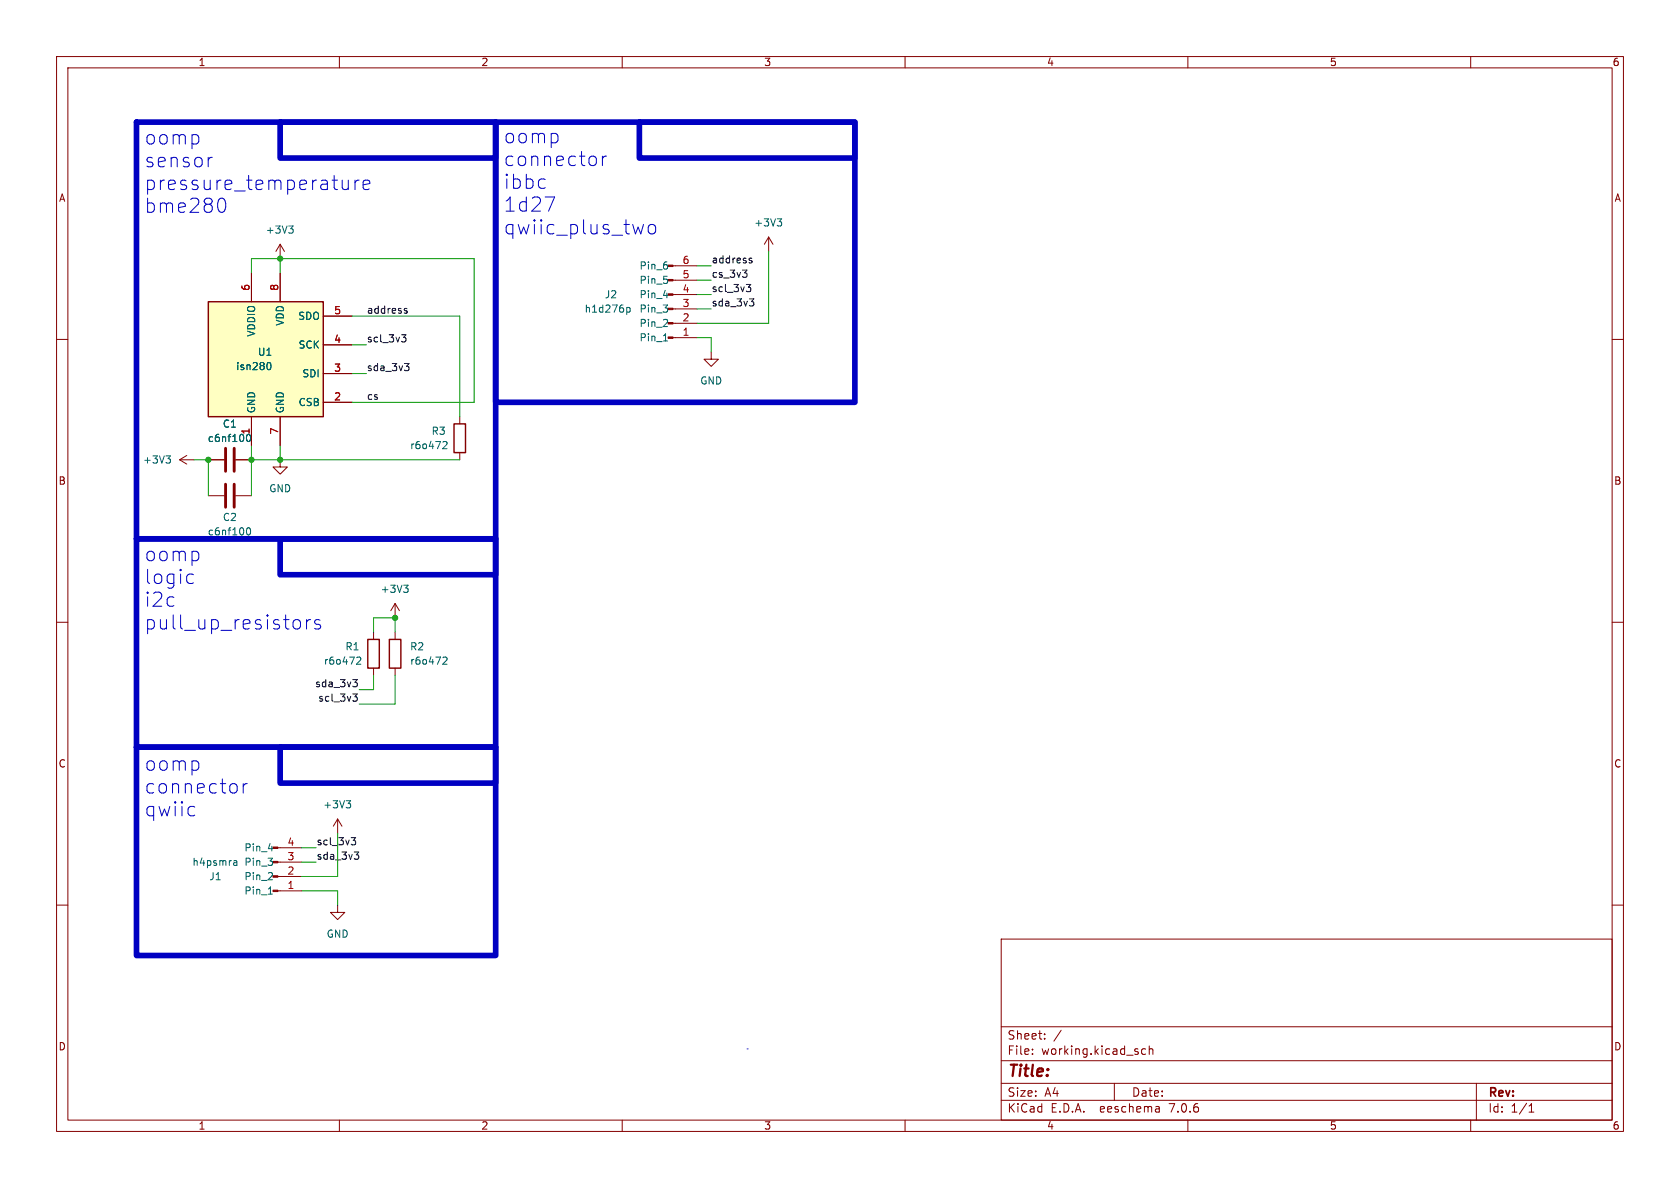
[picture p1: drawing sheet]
<svg xmlns="http://www.w3.org/2000/svg" width="297mm" height="210mm" viewBox="0 0 297 210" stroke-linecap="round" stroke-linejoin="round" font-family="sans-serif">
<g fill="none" stroke="#840000" stroke-width=".18">
<path d="M10 10h277v190h-277zM12 12h273v186h-273zM60 10v2M110 10v2M160 10v2M210 10v2M260 10v2M10 60h2M44.4 48.3v5M49.5 43.2l-.7 1.3M49.5 43.2v2.5M49.5 48.3v5"/>
<path d="M49.5 43.2l.8 1.3M57.1 55.9h5.1M119 47h4.2M119 49.5h4.2M119 52.1h4.2M119 54.6h4.2M119 57.2h4.2M119 59.7h4.2M135.9 41.9l-.8 1.3M135.9 41.9v2.6M135.9 41.9l.8 1.3M285 60h2"/>
<path d="M44.4 73.7v5M49.5 73.7v5M57.1 71.1h5.1M57.1 66h5.1M57.1 61h5.1M81.3 73.7v1.2M125.7 62.2v1.3h1.3l-1.3 1.3-1.2-1.3h1.2M31.7 81.3l1.3 .7M31.7 81.3h2.6M33 80.5l-1.3 .8M36.8 87.6h2.8M36.8 81.3h2.8"/>
<path d="M41.7 87.6h2.7M41.7 81.3h2.7M49.5 81.3v1.3h1.3l-1.3 1.2-1.2-1.2h1.2M81.3 80v1.3M10 110h2M66 111.8v1.2M66 118.1v1.3M69.8 106.7v2.5M69.8 111.8v1.2M69.8 118.1v1.3M69.8 106.7l-.7 1.3M69.8 106.7l.8 1.3"/>
<path d="M285 110h2M10 160h2M49.1 149.9h4.2M49.1 152.4h4.2M49.1 154.9h4.2M49.1 157.5h4.2M59.7 144.8l-.8 1.3M59.7 144.8v2.5M59.7 144.8l.8 1.3M285 160h2M59.7 160v1.3h1.3l-1.3 1.3-1.3-1.3h1.3M177 166h108v32h-108z"/>
<path d="M60 198v2M110 198v2M160 198v2M177 194.5h108M177 191.5h108M177 187.5h108M177 181.5h108M182.5 186.3v.1M182.5 185.5v.1M184.7 183.6v.1M184.7 182.8v.1M187.6 182.1l-1.3 2"/>
<path d="M197 191.5v3M202.5 185.5l-.4-.1-.3 .3v.4l.2 .2h.5M203.2 185.5l.2-.1 .3 .1 .1 .9M203.2 184.9v1.5M204.9 195.7l.1 .9M205 196.5l-.2 .1M205 196h-.2M210 198v2M260 198v2M261 191.5v6.5M270.3 196.6h.9M270.3 195.5l.4-.4v1.5"/>
</g>
<path d="M39.9 79.2v4.1M41.4 79.2v4.1M39.9 85.6v4.1M41.4 85.6v4.1" fill="none" stroke="#840000" stroke-width=".51"/>
<g fill="none" stroke="#006464" stroke-width=".18">
<path d="M51 39.9h.8l-.4 .5M137.4 38.7h.8l-.4 .5M137.9 39.2l.3 .2v.3l-.3 .2M51.6 40.4l.2 .3v.3l-.2 .2M110.8 54.3v1.3M110.8 54.4l.4-.1 .2 .3-.1 .5h-.5M117.2 57.7h.8M117.3 52.2h.8M118 56.6v.4M43.6 77.3v.5l.3 .2 .3-.1 .1-.6M47.4 64.1h.1a.68 .68 0 0 1 .4 .6 .68 .68 0 0 1-.4 .6h-.1M78.4 78.1l.4-.1 .2 .4-.8 .9h.8"/>
<path d="M117.3 60.3h.7M29.3 80.6h.8l-.4 .5M29.9 81.1l.2 .2v.3l-.2 .3M43.8 93.4l.1-.1a.68 .68 0 0 1 .4 .6 .68 .68 0 0 1-.4 .7 .84 .84 0 0 1-.1-1.2zM63.1 116.2l.5-.1 .2 .4-.8 .9h.8M72.1 104.2v.3l-.2 .2M78.4 116.2l.4-.1 .2 .4-.8 .9h.8M41.3 152.2h.5l.1 .8M41.3 152.9h.6M41.9 152.4l-.6 .2M47.4 155.5h.8M47.4 158.1h.8"/>
<path d="M47.4 150h.8M48.1 154.4v.4M61.2 141.5h.8l-.4 .5M61.7 142l.3 .3v.3l-.3 .2"/>
</g>
<path d="M36.8 53.3h20.3v20.4h-20.3zM80.3 74.9h2v5.1h-2zM65 113h2.1v5.1h-2.1zM68.8 113h2.1v5.1h-2.1z" fill="none" stroke="#840000" stroke-width=".25"/>
<path d="M36.8 53.3h20.3v20.4h-20.3z" fill="#ffffc2" stroke="#ffffc2" stroke-width=".18"/>
<g fill="#840000" stroke="#840000" stroke-width=".18">
<path d="M118.1 46.9h.9v.2h-.9z"/>
<path d="M118.1 49.4h.9v.3h-.9z"/>
<path d="M118.1 51.9h.9v.3h-.9z"/>
<path d="M118.1 54.5h.9v.2h-.9z"/>
<path d="M118.1 57h.9v.3h-.9z"/>
<path d="M118.1 59.6h.9v.2h-.9z"/>
<path d="M48.3 149.7h.8v.3h-.8z"/>
<path d="M48.3 152.3h.8v.2h-.8z"/>
<path d="M48.3 154.8h.8v.3h-.8z"/>
<path d="M48.3 157.4h.8v.2h-.8z"/>
</g>
<g fill="none" stroke="#0f0f0f" stroke-width=".18">
<path d="M71 59.2h.8l-.5 .5 .4 .1 .1 .4-.3 .2h-.3M71.5 54.9l.5 .2-.1 .2-.3 .1M71.5 54.6h.4M131.3 47.7h.8l-.5 .5M131.8 48.2l.3 .3v.3l-.3 .2M131.9 50.3h.8l-.4 .5 .4 .1v.4l-.2 .3h-.4M132.5 52.8h.8l-.5 .5 .4 .1 .1 .5-.3 .2h-.3M132.5 46l.5 .2-.1 .2-.4 .1M132.5 45.7h.4M71.5 64.3h.8l-.4 .4 .3 .2 .1 .4-.2 .2h-.4M62.4 120.1h.8l-.5 .5 .4 .1 .1 .5-.3 .2h-.3M62.4 122.7h.8l-.5 .5 .4 .1 .1 .4-.3 .2h-.3"/>
<path d="M62.1 148.1h.8l-.4 .5 .3 .1 .1 .4-.3 .2h-.3M62.6 150.6h.8l-.4 .5 .4 .1v.4l-.2 .3h-.4"/>
</g>
<path d="M83.4 23.3a.95 .95 0 0 1 1.5 .6 3.1 3.1 0 0 1-.4 3.1l-.4 .2h-.4l-.3-.2M147.8 23.2a1.09 1.09 0 0 1 .6 1.7l-2.3 2.3h2.5M83.2 98.3l.3-.1h.8l.6 .3 .2 .4v1.2l-.4 .5-.4 .2h-.8l-.3-.2" fill="none" stroke="#fff" stroke-width=".8"/>
<g fill="none" stroke="#0000c2" stroke-width=".18">
<path d="M37.5 27.8l-.5 .1M39.8 35.5a1.47 1.47 0 0 1-.5 2l-.5-.1M61.6 31.8v1.7M61.6 33.3a.68 .68 0 0 1-1 .1M62.8 31.8v1.7M63.5 31.8a.64 .64 0 0 0-.7 .5M64.2 32.7l1.2-.3-.1-.4-.8-.2-.3 .4v1l.1 .2 .2 .1 .8-.1M96.4 34.8h1.6l-1 2.5M105.3 27.8l.1 .3v.7l-.1 .2M106.5 27.6v1.7M107.2 27.6a.64 .64 0 0 0-.7 .5M113.8 39.7l-.5 1.6"/>
<path d="M114.7 39.9a.68 .68 0 0 1 .7-.2 .68 .68 0 0 1 .5 .5v.7a.68 .68 0 0 1-.6 .5 .68 .68 0 0 1-.7-.5v-.7zM33.5 101.5l.7 .1M34.2 103l-.7 .1M52.6 109.5l.5 .5v.7l-.5 .5M54.2 109.5v1.7M54.9 109.5a.64 .64 0 0 0-.7 .5M56.6 109.6l-.6-.1-.4 .4 .1 .3 .9 .3 .1 .2-.1 .4-.3 .1-.7-.1M41.8 138.8l.1 .2v.7l-.1 .3M43 138.5v1.7M43.7 138.5a.64 .64 0 0 0-.7 .5M34.2 142.5l.2 .2M34.4 144.1l-.2 .1"/>
<path d="M132.1 185.4h.1"/>
</g>
<path d="M24.1 21.6h63.5v73.7h-63.5zM49.5 21.6h38.1v6.3h-38.1zM87.6 21.6h63.5v49.5h-63.5zM113 21.6h38.1v6.3h-38.1zM24.1 95.3h63.5v36.8h-63.5zM49.5 95.3h38.1v6.3h-38.1zM24.1 132.1h63.5v36.8h-63.5zM49.5 132.1h38.1v6.3h-38.1z" fill="none" stroke="#0000c2" stroke-width="1"/>
<g fill="none" stroke="#009600" stroke-width=".18">
<path d="M44.4 48.3v-2.6h39.4v25.4h-21.6M49.5 45.7v2.6M62.2 55.9h19.1v17.8M123.2 49.5h2.5M123.2 59.7h2.5v2.5M123.2 52.1h2.5M123.2 54.6h2.5M123.2 47h2.5M135.9 44.5v12.7h-12.7M44.4 78.7v8.9M49.5 78.7v2.6M62.2 61h2.6"/>
<path d="M62.2 66h2.6M34.3 81.3h2.5v6.3M44.4 81.3h36.9M66 111.8v-2.6h3.8v2.6M66 119.4v2.5h-2.5M69.8 119.4v5.1h-6.3M53.3 157.5h6.4v2.5M53.3 152.4h2.6M53.3 149.9h2.6M59.7 147.3v7.6h-6.4"/>
</g>
<g fill="#009600" stroke="#009600" stroke-width=".18">
<circle cx="49.5" cy="81.3" r=".46"/>
<circle cx="44.4" cy="81.3" r=".46"/>
<circle cx="36.8" cy="81.3" r=".46"/>
<circle cx="69.8" cy="109.2" r=".46"/>
<circle cx="49.5" cy="45.7" r=".46"/>
</g>
<g font-size="5.6" fill="#fff">
<text x="61" y="27.7">bme280</text>
<text x="122.2" y="27.7">ibbc_q_2</text>
<text x="53.9" y="101.4">i2c_pullup</text>
<text x="69.7" y="138.2">qwiic</text>
</g>
<g font-size="3.5" fill="#0000c2">
<text x="25.4" y="25.8">oomp</text>
<text x="25.4" y="29.8">sensor</text>
<text x="88.9" y="25.6">oomp</text>
<text x="88.9" y="29.6">connector</text>
<text x="25.4" y="33.8">pressure_temperature</text>
<text x="88.9" y="33.6">ibbc</text>
<text x="25.4" y="37.9">bme280</text>
<text x="88.9" y="37.6">1d27</text>
<text x="88.9" y="41.7">qwiic_plus_two</text>
<text x="25.4" y="99.4">oomp</text>
<text x="25.4" y="103.5">logic</text>
<text x="25.4" y="107.5">i2c</text>
<text x="25.4" y="111.5">pull_up_resistors</text>
<text x="25.4" y="136.5">oomp</text>
<text x="25.4" y="140.5">connector</text>
<text x="25.4" y="144.5">qwiic</text>
</g>
<text font-size="2.8" fill="#840000" x="178" y="190.9">Title:</text>
<g font-size="2.1" fill="#840000">
<text x="178" y="184">Sheet:</text>
<text x="178" y="186.7">File:</text>
<text x="184.1" y="186.7">working.kicad_sch</text>
<text x="178" y="196.9">KiCad</text>
<text x="178" y="194.1">Size:</text>
<text x="184.7" y="194.1">A4</text>
<text x="185.7" y="196.9">E.D.A.</text>
<text x="194.6" y="196.9">eeschema</text>
<text x="200" y="194.1">Date:</text>
<text x="207" y="196.9">7.0.6</text>
<text x="263" y="194.3">Rev:</text>
<text x="263" y="196.9">Id:</text>
<text x="267.1" y="196.9">1/1</text>
</g>
<g font-size="1.8" fill="#840000">
<text x="35" y="11.9">1</text>
<text x="85" y="11.9">2</text>
<text x="135" y="11.9">3</text>
<text x="185" y="11.9">4</text>
<text x="235" y="11.9">5</text>
<text x="285" y="11.9">6</text>
<text x="10.3" y="35.9">A</text>
<text x="285.3" y="35.9">A</text>
<text x="10.3" y="85.9">B</text>
<text x="285.3" y="85.9">B</text>
<text x="10.3" y="135.9">C</text>
<text x="285.3" y="135.9">C</text>
<text x="10.3" y="185.9">D</text>
<text x="285.3" y="185.9">D</text>
<text x="35" y="199.9">1</text>
<text x="85" y="199.9">2</text>
<text x="135" y="199.9">3</text>
<text x="185" y="199.9">4</text>
<text x="235" y="199.9">5</text>
<text x="285" y="199.9">6</text>
</g>
<g font-size="1.8" fill="#fff">
<text x="52.1" y="27.7" transform="rotate(-90 52.1 27.7)">name</text>
<text x="115.6" y="27.7" transform="rotate(-90 115.6 27.7)">name</text>
<text x="52.1" y="101.4" transform="rotate(-90 52.1 101.4)">name</text>
<text x="52.1" y="138.2" transform="rotate(-90 52.1 138.2)">name</text>
</g>
<g font-size="1.8" fill="#006464">
<text x="46.9" y="41.5">+3V3</text>
<text x="133.2" y="40.2">+3V3</text>
<text x="113" y="47.9">Pin_6</text>
<text x="106.8" y="52.9">J2</text>
<text x="113" y="52.9">Pin_4</text>
<text x="113" y="50.4">Pin_5</text>
<text x="45.3" y="59.6" transform="rotate(-90 45.3 59.6)">VDDIO</text>
<text x="50.4" y="57.7" transform="rotate(-90 50.4 57.7)">VDD</text>
<text x="52.6" y="56.7">SDO</text>
<text x="103.3" y="55.5">h1d276p</text>
<text x="113" y="58">Pin_2</text>
<text x="113" y="55.5">Pin_3</text>
<text x="41.6" y="65.6">isn280</text>
<text x="45.5" y="63.1">U1</text>
<text x="52.7" y="61.8">SCK</text>
<text x="113" y="60.6">Pin_1</text>
<text x="52.7" y="72">CSB</text>
<text x="53.4" y="66.9">SDI</text>
<text x="123.7" y="68.2">GND</text>
<text x="39.3" y="75.8">C1</text>
<text x="44.2" y="76.9" transform="rotate(-90 44.2 76.9)">1</text>
<text x="45.3" y="73.2" transform="rotate(-90 45.3 73.2)">GND</text>
<text x="50.4" y="73.2" transform="rotate(-90 50.4 73.2)">GND</text>
<text x="76.2" y="77.1">R3</text>
<text x="25.2" y="82.1">+3V3</text>
<text x="36.6" y="78.3">c6nf100</text>
<text x="72.4" y="79.6">r6o472</text>
<text x="47.5" y="87.2">GND</text>
<text x="36.6" y="94.8">c6nf100</text>
<text x="39.3" y="92.3">C2</text>
<text x="67.2" y="105">+3V3</text>
<text x="57.2" y="117.7">r6o472</text>
<text x="61" y="115.2">R1</text>
<text x="72.4" y="115.2">R2</text>
<text x="72.4" y="117.7">r6o472</text>
<text x="57" y="143.1">+3V3</text>
<text x="33.9" y="153.3">h4psmra</text>
<text x="36.9" y="155.8">J1</text>
<text x="43.1" y="155.8">Pin_2</text>
<text x="43.1" y="153.3">Pin_3</text>
<text x="43.1" y="150.7">Pin_4</text>
<text x="43.1" y="158.3">Pin_1</text>
<text x="57.7" y="166">GND</text>
</g>
<g font-size="1.8" fill="#a90000">
<text x="120.6" y="46.7">6</text>
<text x="44.2" y="51.5" transform="rotate(-90 44.2 51.5)">6</text>
<text x="49.3" y="51.5" transform="rotate(-90 49.3 51.5)">8</text>
<text x="120.6" y="51.8">4</text>
<text x="120.6" y="49.3">5</text>
<text x="59" y="55.6">5</text>
<text x="120.6" y="59.4">1</text>
<text x="120.6" y="56.9">2</text>
<text x="120.6" y="54.4">3</text>
<text x="59" y="65.8">3</text>
<text x="59" y="60.7">4</text>
<text x="59" y="70.9">2</text>
<text x="49.3" y="76.9" transform="rotate(-90 49.3 76.9)">7</text>
<text x="50.7" y="149.6">4</text>
<text x="50.7" y="154.7">2</text>
<text x="50.7" y="152.1">3</text>
<text x="50.7" y="157.2">1</text>
</g>
<g font-size="1.8" fill="#0f0f0f">
<text x="125.7" y="46.6">address</text>
<text x="125.7" y="51.7">scl_3v3</text>
<text x="125.7" y="49.2">cs_3v3</text>
<text x="64.8" y="55.5">address</text>
<text x="125.7" y="54.3">sda_3v3</text>
<text x="64.8" y="65.7">sda_3v3</text>
<text x="64.8" y="60.6">scl_3v3</text>
<text x="64.8" y="70.8">cs</text>
<text x="55.6" y="121.6">sda_3v3</text>
<text x="56.2" y="124.1">scl_3v3</text>
<text x="55.9" y="149.5">scl_3v3</text>
<text x="55.9" y="152.1">sda_3v3</text>
</g>
</svg>
